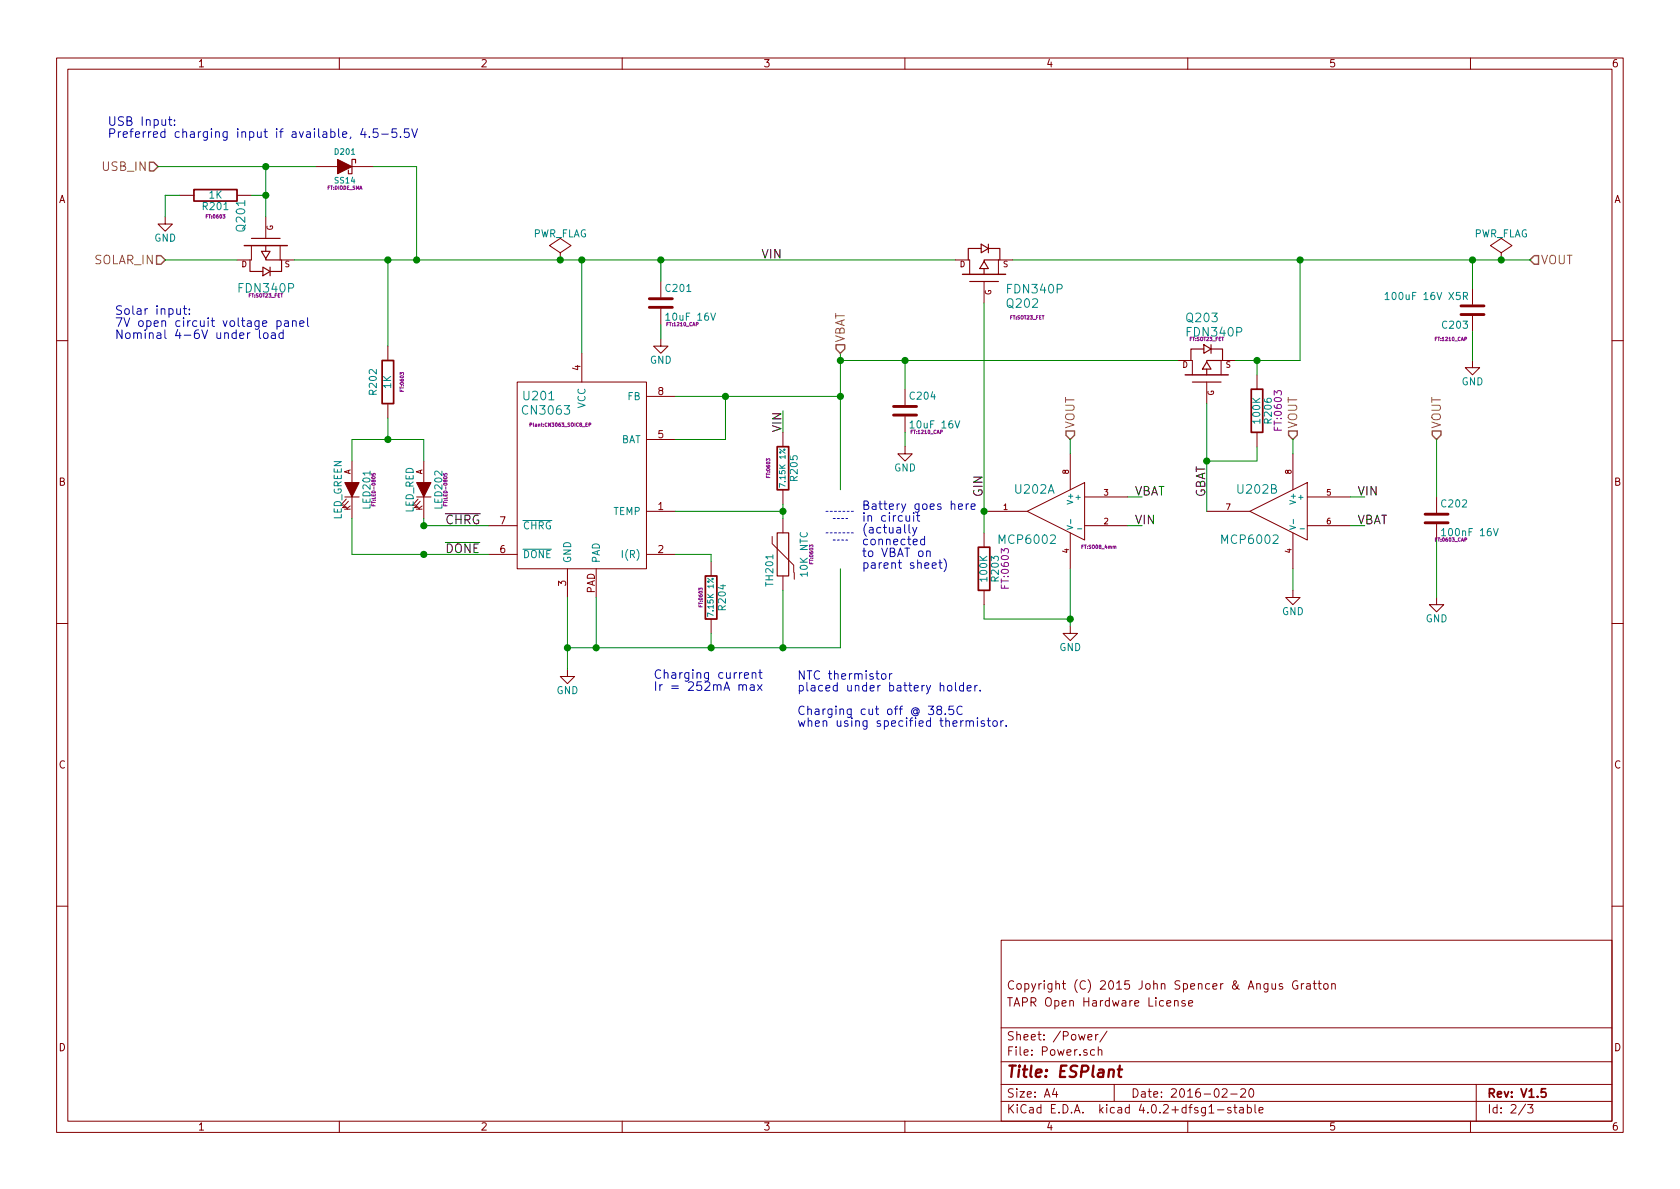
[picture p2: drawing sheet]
EESchema Schematic File Version 2
LIBS:ESPlant-rescue
LIBS:freetronics_schematic
LIBS:power
LIBS:device
LIBS:transistors
LIBS:conn
LIBS:linear
LIBS:regul
LIBS:74xx
LIBS:cmos4000
LIBS:adc-dac
LIBS:memory
LIBS:xilinx
LIBS:microcontrollers
LIBS:dsp
LIBS:microchip
LIBS:analog_switches
LIBS:motorola
LIBS:texas
LIBS:intel
LIBS:audio
LIBS:interface
LIBS:digital-audio
LIBS:philips
LIBS:display
LIBS:cypress
LIBS:siliconi
LIBS:opto
LIBS:atmel
LIBS:contrib
LIBS:valves
LIBS:ESPlant
LIBS:ESP8266
LIBS:ESPlant-cache
EELAYER 25 0
EELAYER END
$Descr A4 11693 8268
encoding utf-8
Sheet 2 3
Title "ESPlant"
Date "2016-02-20"
Rev "V1.5"
Comp ""
Comment1 "TAPR Open Hardware License"
Comment2 "Copyright (C) 2015 John Spencer & Angus Gratton"
Comment3 ""
Comment4 ""
$EndDescr
$Comp
L CN3063 U201
U 1 1
P 4050 3250
F 0 "U201" H 3750 3750 60  0000 C CNN
F 1 "CN3063" H 3800 3650 60  0000 C CNN
F 2 "Plant:CN3063_SOIC8_EP" H 3900 3550 24  0000 C CNN
F 3 "" H 3800 2900 60  0000 C CNN
	1    4050 3250
	1    0    0    -1  
$EndComp
Text HLabel 1100 1150 0    60   Input ~ 0
USB_IN
Text HLabel 1150 1800 0    60   Input ~ 0
SOLAR_IN
$Comp
L GND #PWR033
U 1 1
P 3950 4650
F 0 "#PWR033" H 3950 4400 50  0001 C CNN
F 1 "GND" H 3950 4500 50  0000 C CNN
F 2 "" H 3950 4650 60  0000 C CNN
F 3 "" H 3950 4650 60  0000 C CNN
	1    3950 4650
	1    0    0    -1  
$EndComp
$Comp
L R R204
U 1 1
P 4950 4150
F 0 "R204" V 5030 4150 50  0000 C CNN
F 1 "7.15K 1%" V 4950 4150 39  0000 C CNN
F 2 "FT:0603" V 4880 4150 24  0000 C CNN
F 3 "" H 4950 4150 30  0000 C CNN
	1    4950 4150
	1    0    0    -1  
$EndComp
$Comp
L MOSFET_P Q201
U 1 1
P 1850 1700
F 0 "Q201" H 1760 1870 60  0000 R CNN
F 1 "FDN340P" V 2150 1900 60  0000 R CNN
F 2 "FT:SOT23_FET" V 2200 1700 24  0000 C CNN
F 3 "" H 1850 1700 60  0000 C CNN
	1    1850 1700
	0    -1   1    0   
$EndComp
$Comp
L DIODE_SCHOTTKY D201
U 1 1
P 2400 1150
F 0 "D201" H 2400 1250 40  0000 C CNN
F 1 "SS14" H 2400 1050 40  0000 C CNN
F 2 "FT:DIODE_SMA" H 2400 1000 24  0000 C CNN
F 3 "" H 2400 1150 60  0000 C CNN
	1    2400 1150
	1    0    0    -1  
$EndComp
$Comp
L R R201
U 1 1
P 1500 1350
F 0 "R201" V 1580 1350 50  0000 C CNN
F 1 "1K" V 1500 1350 50  0000 C CNN
F 2 "FT:0603" V 1650 1350 24  0000 C CNN
F 3 "" H 1500 1350 60  0000 C CNN
	1    1500 1350
	0    1    1    0   
$EndComp
$Comp
L GND #PWR034
U 1 1
P 1150 1500
F 0 "#PWR034" H 1150 1250 50  0001 C CNN
F 1 "GND" H 1150 1350 50  0000 C CNN
F 2 "" H 1150 1500 60  0000 C CNN
F 3 "" H 1150 1500 60  0000 C CNN
	1    1150 1500
	1    0    0    -1  
$EndComp
$Comp
L LED LED202
U 1 1
P 2950 3400
F 0 "LED202" H 2950 3500 50  0000 C CNN
F 1 "LED_RED" H 2950 3300 50  0000 C CNN
F 2 "FT:LED-0805" H 2950 3550 24  0000 C CNN
F 3 "" H 2950 3400 60  0000 C CNN
	1    2950 3400
	0    1    1    0   
$EndComp
Text Label 5300 1800 0    60   ~ 0
VIN
$Comp
L LED LED201
U 1 1
P 2450 3400
F 0 "LED201" H 2450 3500 50  0000 C CNN
F 1 "LED_GREEN" H 2450 3300 50  0000 C CNN
F 2 "FT:LED-0805" H 2450 3550 24  0000 C CNN
F 3 "" H 2450 3400 60  0000 C CNN
	1    2450 3400
	0    1    1    0   
$EndComp
$Comp
L R R202
U 1 1
P 2700 2650
F 0 "R202" V 2600 2650 50  0000 C CNN
F 1 "1K" V 2700 2650 50  0000 C CNN
F 2 "FT:0603" V 2800 2650 24  0000 C CNN
F 3 "" H 2700 2650 60  0000 C CNN
	1    2700 2650
	1    0    0    -1  
$EndComp
Text Label 3100 3650 0    60   ~ 0
~CHRG
Text Label 3100 3850 0    60   ~ 0
~DONE
$Comp
L MOSFET_P Q202
U 1 1
P 6850 1900
F 0 "Q202" V 6650 1750 60  0000 R CNN
F 1 "FDN340P" V 6750 1750 60  0000 R CNN
F 2 "FT:SOT23_FET" V 6550 1600 24  0000 C CNN
F 3 "" H 6850 1900 60  0000 C CNN
	1    6850 1900
	0    -1   -1   0   
$EndComp
Text Notes 750  950  0    60   ~ 0
USB Input:\nPreferred charging input if available, 4.5-5.5V
Text Notes 800  2350 0    60   ~ 0
Solar input:\n7V open circuit voltage panel\nNominal 4-6V under load
Text Notes 4550 4800 0    60   ~ 0
Charging current\nIr = 252mA max
$Comp
L GND #PWR035
U 1 1
P 7450 4350
F 0 "#PWR035" H 7450 4100 50  0001 C CNN
F 1 "GND" H 7450 4200 50  0000 C CNN
F 2 "" H 7450 4350 60  0000 C CNN
F 3 "" H 7450 4350 60  0000 C CNN
	1    7450 4350
	-1   0    0    -1  
$EndComp
$Comp
L MOSFET_P Q203
U 1 1
P 8400 2600
F 0 "Q203" V 8800 2750 60  0000 R CNN
F 1 "FDN340P" V 8700 2750 60  0000 R CNN
F 2 "FT:SOT23_FET" V 8650 2600 24  0000 C CNN
F 3 "" H 8400 2600 60  0000 C CNN
	1    8400 2600
	0    -1   -1   0   
$EndComp
Text Label 8400 3450 1    60   ~ 0
GBAT
Text Label 6850 3450 1    60   ~ 0
GIN
Text HLabel 10650 1800 2    60   Input ~ 0
VOUT
$Comp
L GND #PWR036
U 1 1
P 10250 2500
F 0 "#PWR036" H 10250 2250 50  0001 C CNN
F 1 "GND" H 10250 2350 50  0000 C CNN
F 2 "" H 10250 2500 60  0000 C CNN
F 3 "" H 10250 2500 60  0000 C CNN
	1    10250 2500
	1    0    0    -1  
$EndComp
$Comp
L LM193-RESCUE-ESPlant U202
U 1 1
P 7350 3550
AR Path="/5642B796" Ref="U202"  Part="1" 
AR Path="/563C492E/5642B796" Ref="U202"  Part="1" 
F 0 "U202" H 7500 3700 60  0000 C CNN
F 1 "MCP6002" H 7550 3350 60  0000 C CNN
F 2 "FT:SO08_4mm" H 7050 3300 24  0000 C CNN
F 3 "" H 7350 3550 60  0000 C CNN
	1    7350 3550
	-1   0    0    -1  
$EndComp
$Comp
L LM193-RESCUE-ESPlant U202
U 2 1
P 8900 3550
AR Path="/5642B7E1" Ref="U202"  Part="2" 
AR Path="/563C492E/5642B7E1" Ref="U202"  Part="2" 
F 0 "U202" H 9050 3700 60  0000 C CNN
F 1 "MCP6002" H 9100 3350 60  0000 C CNN
F 2 "FT:SO08_4mm" H 8900 3550 60  0001 C CNN
F 3 "" H 8900 3550 60  0000 C CNN
	2    8900 3550
	-1   0    0    -1  
$EndComp
Text HLabel 7450 3050 1    60   Input ~ 0
VOUT
Text HLabel 9000 3050 1    60   Input ~ 0
VOUT
$Comp
L GND #PWR037
U 1 1
P 9000 4100
F 0 "#PWR037" H 9000 3850 50  0001 C CNN
F 1 "GND" H 9000 3950 50  0000 C CNN
F 2 "" H 9000 4100 60  0000 C CNN
F 3 "" H 9000 4100 60  0000 C CNN
	1    9000 4100
	-1   0    0    -1  
$EndComp
Text Label 9450 3650 0    60   ~ 0
VBAT
Text Label 7900 3450 0    60   ~ 0
VBAT
Text Label 7900 3650 0    60   ~ 0
VIN
Text Label 9450 3450 0    60   ~ 0
VIN
$Comp
L C C203
U 1 1
P 10250 2150
F 0 "C203" H 10275 2250 50  0000 L CNN
F 1 "100uF 16V X5R" H 10275 2050 50  0000 L CNN
F 2 "FT:1210_CAP" H 10400 2350 24  0000 C CNN
F 3 "" H 10250 2150 60  0000 C CNN
	1    10250 2150
	-1   0    0    1   
$EndComp
$Comp
L PWR_FLAG #FLG038
U 1 1
P 10450 1800
F 0 "#FLG038" H 10450 1895 50  0001 C CNN
F 1 "PWR_FLAG" H 10450 1980 50  0000 C CNN
F 2 "" H 10450 1800 60  0000 C CNN
F 3 "" H 10450 1800 60  0000 C CNN
	1    10450 1800
	1    0    0    -1  
$EndComp
$Comp
L PWR_FLAG #FLG039
U 1 1
P 3900 1800
F 0 "#FLG039" H 3900 1895 50  0001 C CNN
F 1 "PWR_FLAG" H 3900 1980 50  0000 C CNN
F 2 "" H 3900 1800 60  0000 C CNN
F 3 "" H 3900 1800 60  0000 C CNN
	1    3900 1800
	1    0    0    -1  
$EndComp
$Comp
L C C202
U 1 1
P 10000 3600
F 0 "C202" H 10025 3700 50  0000 L CNN
F 1 "100nF 16V" H 10025 3500 50  0000 L CNN
F 2 "FT:0603_CAP" H 10100 3450 24  0000 C CNN
F 3 "" H 10000 3600 60  0000 C CNN
	1    10000 3600
	1    0    0    -1  
$EndComp
$Comp
L GND #PWR040
U 1 1
P 10000 4150
F 0 "#PWR040" H 10000 3900 50  0001 C CNN
F 1 "GND" H 10000 4000 50  0000 C CNN
F 2 "" H 10000 4150 60  0000 C CNN
F 3 "" H 10000 4150 60  0000 C CNN
	1    10000 4150
	1    0    0    -1  
$EndComp
Text HLabel 10000 3050 1    60   Input ~ 0
VOUT
$Comp
L C C201
U 1 1
P 4600 2100
F 0 "C201" H 4625 2200 50  0000 L CNN
F 1 "10uF 16V" H 4625 2000 50  0000 L CNN
F 2 "FT:1210_CAP" H 4750 1950 24  0000 C CNN
F 3 "" H 4600 2100 60  0000 C CNN
	1    4600 2100
	1    0    0    -1  
$EndComp
$Comp
L GND #PWR041
U 1 1
P 4600 2350
F 0 "#PWR041" H 4600 2100 50  0001 C CNN
F 1 "GND" H 4600 2200 50  0000 C CNN
F 2 "" H 4600 2350 60  0000 C CNN
F 3 "" H 4600 2350 60  0000 C CNN
	1    4600 2350
	1    0    0    -1  
$EndComp
Wire Wire Line
	5050 3050 5050 2750
Wire Wire Line
	4700 2750 5850 2750
Wire Wire Line
	4700 3550 5450 3550
Wire Wire Line
	4950 3900 4950 3850
Wire Wire Line
	4950 3850 4700 3850
Wire Wire Line
	4050 1800 4050 2450
Connection ~ 4050 1800
Wire Wire Line
	1150 1800 1650 1800
Wire Wire Line
	1850 1150 1850 1500
Wire Wire Line
	1100 1150 2200 1150
Connection ~ 1850 1150
Wire Wire Line
	2600 1150 2900 1150
Wire Wire Line
	2900 1150 2900 1800
Connection ~ 2900 1800
Wire Wire Line
	1750 1350 1850 1350
Connection ~ 1850 1350
Wire Wire Line
	1150 1350 1250 1350
Wire Wire Line
	1150 1350 1150 1500
Wire Wire Line
	2050 1800 6650 1800
Wire Wire Line
	2950 3650 3400 3650
Connection ~ 2950 3650
Wire Wire Line
	2950 3050 2950 3200
Connection ~ 2950 3850
Wire Wire Line
	6850 2100 6850 3700
Wire Wire Line
	2450 3850 3400 3850
Wire Wire Line
	2450 3050 2450 3200
Wire Wire Line
	2450 3600 2450 3850
Wire Wire Line
	4950 4400 4950 4500
Connection ~ 4950 4500
Wire Wire Line
	5850 2500 8200 2500
Wire Wire Line
	8400 2800 8400 3550
Connection ~ 9050 1800
Wire Wire Line
	8600 2500 9050 2500
Wire Wire Line
	7050 1800 10650 1800
Wire Wire Line
	10250 1800 10250 2000
Connection ~ 10250 1800
Wire Wire Line
	10250 2300 10250 2500
Wire Wire Line
	7450 3950 7450 4350
Wire Wire Line
	9050 2500 9050 1800
Wire Wire Line
	7450 3150 7450 3050
Wire Wire Line
	9000 3150 9000 3050
Wire Wire Line
	9000 4100 9000 3950
Wire Wire Line
	7850 3650 7950 3650
Wire Wire Line
	7850 3450 7950 3450
Wire Wire Line
	9400 3450 9500 3450
Wire Wire Line
	9400 3650 9500 3650
Wire Wire Line
	5850 4500 5850 3950
Connection ~ 10450 1800
Connection ~ 3900 1800
Wire Wire Line
	10000 3450 10000 3050
Wire Wire Line
	10000 3750 10000 4150
Wire Wire Line
	4600 1950 4600 1800
Connection ~ 4600 1800
Wire Wire Line
	4600 2250 4600 2350
Wire Notes Line
	5750 3550 5950 3550
Wire Notes Line
	5800 3600 5900 3600
Wire Notes Line
	5750 3700 5950 3700
Wire Notes Line
	5800 3750 5900 3750
Text Notes 6000 3950 0    59   ~ 0
Battery goes here\nin circuit\n(actually\nconnected\nto VBAT on\nparent sheet)
Wire Wire Line
	2950 3600 2950 3650
$Comp
L R R205
U 1 1
P 5450 3250
F 0 "R205" V 5530 3250 50  0000 C CNN
F 1 "7.15K 1%" V 5450 3250 39  0000 C CNN
F 2 "FT:0603" V 5350 3250 24  0000 C CNN
F 3 "" H 5450 3250 60  0000 C CNN
	1    5450 3250
	1    0    0    -1  
$EndComp
$Comp
L THERMISTOR TH201
U 1 1
P 5450 3850
F 0 "TH201" V 5360 3740 50  0000 C CNN
F 1 "10K NTC" V 5600 3850 50  0000 C CNN
F 2 "FT:0603" V 5650 3850 24  0000 C CNN
F 3 "http://www.murata.com/products/catalog/pdf/r44e.pdf" H 5450 3850 60  0001 C CNN
F 4 "NCP18XH103F03RB" V 5450 3850 60  0001 C CNN "MPN"
	1    5450 3850
	1    0    0    -1  
$EndComp
Wire Wire Line
	5050 3050 4700 3050
Connection ~ 5850 2750
Connection ~ 5050 2750
Wire Wire Line
	5450 3000 5450 2850
Text Label 5450 3000 1    60   ~ 0
VIN
Wire Wire Line
	5450 3500 5450 3600
Connection ~ 5450 3550
Wire Wire Line
	5450 4100 5450 4500
Connection ~ 5450 4500
Text Notes 5550 5050 0    59   ~ 0
NTC thermistor\nplaced under battery holder.\n\nCharging cut off @ 38.5C\nwhen using specified thermistor.
Wire Wire Line
	2700 1800 2700 2400
Connection ~ 2700 1800
Wire Wire Line
	2700 2900 2700 3050
Wire Wire Line
	2450 3050 2950 3050
Connection ~ 2700 3050
$Comp
L C C204
U 1 1
P 6300 2850
F 0 "C204" H 6325 2950 50  0000 L CNN
F 1 "10uF 16V" H 6325 2750 50  0000 L CNN
F 2 "FT:1210_CAP" H 6450 2700 24  0000 C CNN
F 3 "" H 6300 2850 60  0000 C CNN
	1    6300 2850
	1    0    0    -1  
$EndComp
Wire Wire Line
	6300 2700 6300 2500
Connection ~ 6300 2500
Wire Wire Line
	6300 3000 6300 3100
$Comp
L GND #PWR042
U 1 1
P 6300 3100
F 0 "#PWR042" H 6300 2850 50  0001 C CNN
F 1 "GND" H 6300 2950 50  0000 C CNN
F 2 "" H 6300 3100 60  0000 C CNN
F 3 "" H 6300 3100 60  0000 C CNN
	1    6300 3100
	1    0    0    -1  
$EndComp
Wire Wire Line
	3950 4500 5850 4500
Wire Wire Line
	3950 4150 3950 4650
Wire Wire Line
	4150 4500 4150 4150
Connection ~ 4150 4500
Connection ~ 3950 4500
$Comp
L R R203
U 1 1
P 6850 3950
F 0 "R203" V 6930 3950 50  0000 C CNN
F 1 "100K" V 6850 3950 50  0000 C CNN
F 2 "FT:0603" V 7000 3950 50  0000 C CNN
F 3 "" H 6850 3950 60  0000 C CNN
	1    6850 3950
	1    0    0    -1  
$EndComp
Connection ~ 6850 3550
Wire Wire Line
	6850 4200 6850 4300
Wire Wire Line
	6850 4300 7450 4300
Connection ~ 7450 4300
$Comp
L R R206
U 1 1
P 8750 2850
F 0 "R206" V 8830 2850 50  0000 C CNN
F 1 "100K" V 8750 2850 50  0000 C CNN
F 2 "FT:0603" V 8900 2850 50  0000 C CNN
F 3 "" H 8750 2850 60  0000 C CNN
	1    8750 2850
	1    0    0    -1  
$EndComp
Wire Wire Line
	8750 2600 8750 2500
Connection ~ 8750 2500
Wire Wire Line
	8750 3100 8750 3200
Wire Wire Line
	8750 3200 8400 3200
Connection ~ 8400 3200
Wire Wire Line
	5850 2450 5850 3400
Text HLabel 5850 2450 1    60   Input ~ 0
VBAT
Connection ~ 5850 2500
$EndSCHEMATC
